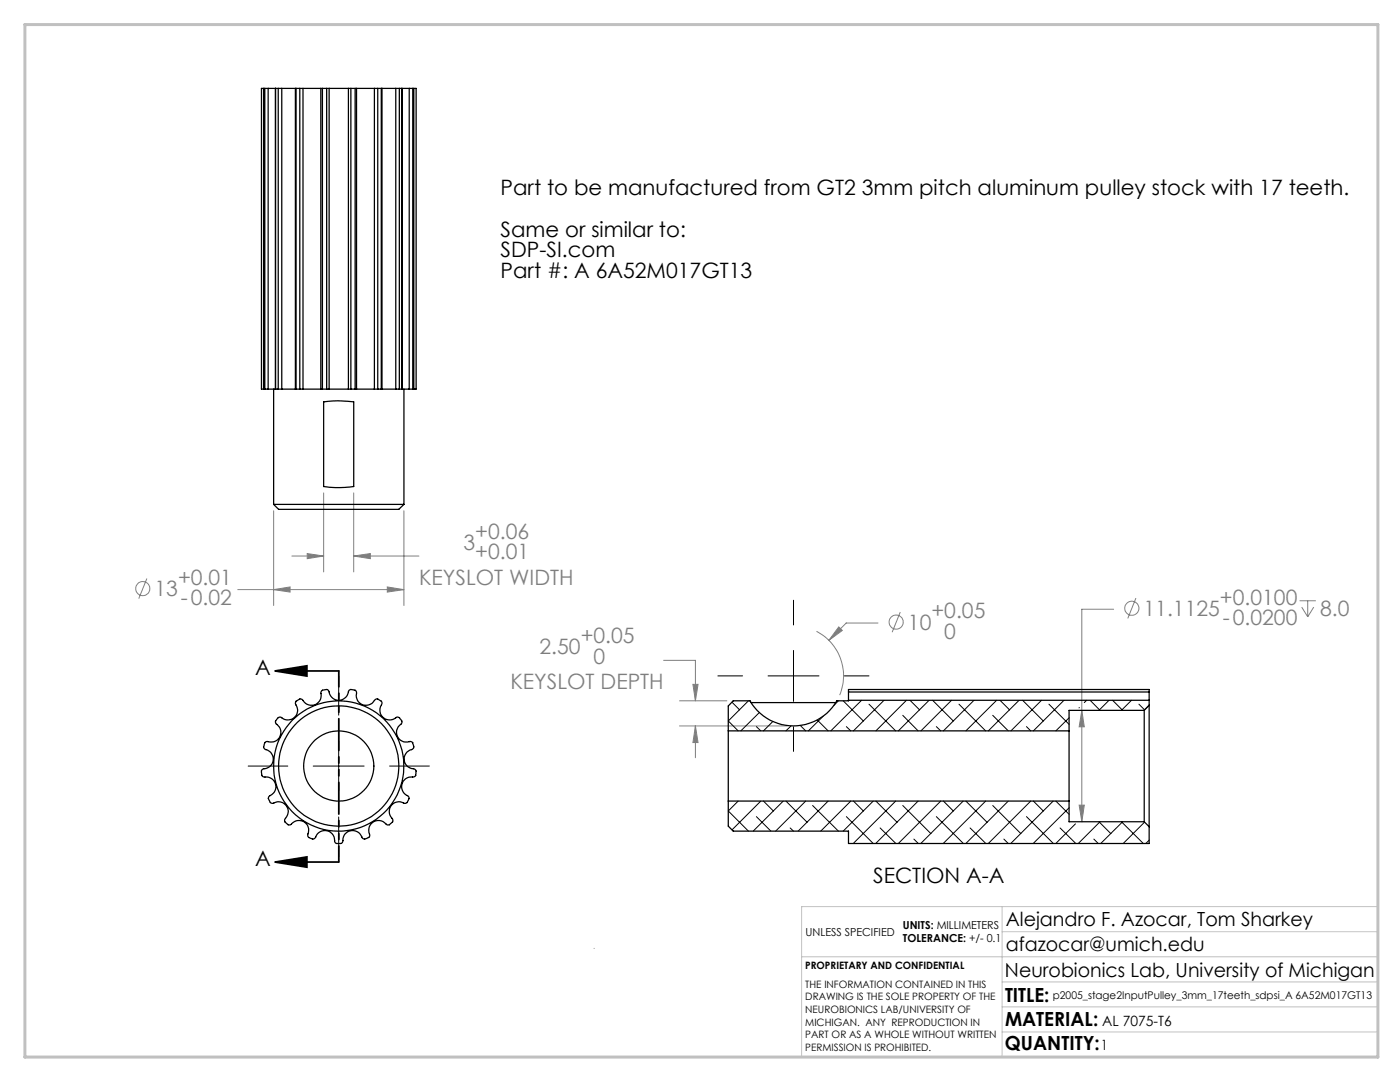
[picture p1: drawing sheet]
<svg xmlns="http://www.w3.org/2000/svg" width="279mm" height="216mm" viewBox="0 0 279 216" stroke-linecap="round" stroke-linejoin="round" font-family="sans-serif">
<g fill="none" stroke="#808080" stroke-width=".2">
<path d="M64.6 98.4v15.7M70.6 98.4v15.7M29.3 115.4l-1.6 4.1M47.4 117.7h33.2M54.6 117.7l3.3-.6v1zM54.6 101.9v18.9M58.2 110.9h6.4M61.3 110.5l3.3 .4-3.3 .6zM70.6 110.9l3.3-.4v1zM70.6 110.9h13M77.3 117.1l3.3 .6-3.3 .4zM80.6 101.9v18.9"/>
<path d="M226.7 119.3l-1.6 4.1M259.4 119.9h3.2M261 119.9v3.2M132.4 131.8h6.4v8M135.6 139.8h9.5M138.3 136.6h1l-.5 3.2zM162.9 126a10 10 0 0 1 4.7 12.7M167.4 125.1l.7 .7-2.7 2zM175.2 124.3h-6.3l-3.5 3.5M179.7 122.1l-1.7 4.1M222.2 121.6h-6.3v42.4M259.8 121.1l1.2 2"/>
<path d="M262.2 121.1l-1.2 2M135.6 144.9h21.5M138.8 144.9v6.3M138.8 144.9l.5 3.3h-1zM215.9 141.7l.5 3.3h-1zM215.4 160.7h1l-.5 3.3z"/>
<circle cx="28.5" cy="117.4" r="1.41"/>
<circle cx="178.8" cy="124.1" r="1.42"/>
<circle cx="225.9" cy="121.4" r="1.41"/>
</g>
<path d="M54.9 133.9l6.3-1v2zM54.9 133.9h12.7M54.9 172l6.3-1v2zM54.9 172h12.7" fill="none" stroke="#000" stroke-width=".35"/>
<path d="M158.4 119.8v4.9M67.6 134.8v7.9M143.3 134.9h4.9M153.3 134.9h10.1M158.4 129.8v10.1M168.5 134.9h4.9M49.5 152.9h7.9M62.5 152.9h10.2M67.6 147.8v10.1M77.8 152.9h7.9M158.4 145v4.9M67.6 163v7.9" fill="none" stroke="#000" stroke-width=".2"/>
<path d="M67.6 133.9v38.1" fill="none" stroke="#000" stroke-width=".35" stroke-dasharray="6.3 1.3 1.3 1.3 1.3 1.3" stroke-dashoffset="3.2"/>
<path d="M118.6 189.2v.1M160 190.9h115M200 185.9h75M200 180.9v30M200 195.9h75M275 180.9h-115v30M200 205.9h75M200 200.9h75" fill="none" stroke="#c0c0c0" stroke-width=".2"/>
<path d="M5 4.9h270v206h-270z" fill="none" stroke="#c0c0c0" stroke-width=".6"/>
<path d="M54.9 133.9l6.3-1v2zM54.9 172l6.3-1v2z" fill="#000"/>
<path d="M167.4 125.1l-2 2.7 2.7-2zM138.3 136.6h1l-.5 3.2zM138.8 144.9l.5 3.3h-1zM215.9 141.7l.5 3.3h-1zM215.4 160.7h1l-.5 3.3zM61.3 110.5l3.3 .4-3.3 .6zM70.6 110.9l3.3-.4v1zM54.6 117.7l3.3-.6v1zM77.3 117.1l3.3 .6-3.3 .4z" fill="#808080"/>
<g fill="none" stroke="#000" stroke-width=".25">
<path d="M52.6 17.6h.2M52.6 17.6h-.4v60h.4M52.6 17.6v60M52.8 17.6h.7M52.8 17.6v60M53.5 17.6h1.5M53.5 17.6v60M55 17.6v60M55 17.6h.1M55 17.6h.5M55.5 17.6h.7M55.5 17.6v60"/>
<path d="M56.2 17.6h2.7M56.2 17.6v60M58.9 17.6h.2M58.9 17.6v60M59.1 17.6h.7M59.1 17.6v60M59.8 17.6h.7M59.8 17.6v60M60.5 17.6h3.5M60.5 17.6v60M64 17.6h.3M64 17.6v60"/>
<path d="M64.3 17.6h.9M64.3 17.6v60M65.2 17.6h.5M65.2 17.6v60M65.7 17.6h3.8M65.7 17.6v60M69.5 17.6h.5M69.5 17.6v60M70 17.6h.9M70 17.6v60M70.9 17.6h.3M70.9 17.6v60"/>
<path d="M71.2 17.6h3.5M71.2 17.6v60M74.7 17.6h.7M74.7 17.6v60M75.4 17.6h.7M75.4 17.6v60M76.1 17.6h.1M76.1 17.6v60M76.2 17.6h2.8M76.2 17.6v60M79 17.6h.7M79 17.6v60"/>
<path d="M79.7 17.6h.5M79.7 17.6v60M80.2 17.6h.1M80.2 17.6v60M80.2 17.6h1.5M81.7 17.6h.7M81.7 17.6v60M82.4 17.6h.2M82.4 17.6v60M82.6 17.6h.4v60h-.4M82.6 17.6v60M52.6 77.6h.2"/>
<path d="M52.8 77.6h.7M53.5 77.6h1.5M54.6 77.6v23M55 77.6h.1M55 77.6h.5M55.5 77.6h.7M56.2 77.6h2.7M58.9 77.6h.2M59.1 77.6h.7M59.8 77.6h.7M60.5 77.6h3.5M64 77.6h.3"/>
<path d="M64.3 77.6h.9M65.2 77.6h.5M65.7 77.6h3.8M69.5 77.6h.5M70 77.6h.9M70.9 77.6h.3M71.2 77.6h3.5M74.7 77.6h.7M75.4 77.6h.7M76.1 77.6h.1M76.2 77.6h2.8M79 77.6h.7"/>
<path d="M79.7 77.6h.5M80.2 77.6h1.5M80.6 77.6v23M81.7 77.6h.7M82.4 77.6h.2M64.6 80.2l2.8-.2 3.2 .2v16.9l-2.8 .2-3.2-.2zM54.6 100.6h26M54.6 100.6l1 1h24l1-1M169.3 139.7v.1h-2.3a10 10 0 0 1-17.3 0h-3.4l-1 1.1v4.9M169.3 138.1v1.6M169.3 138.1v-.5h60v.5M169.3 139.7h60"/>
<path d="M169.3 138.1h60M229.3 138.1v1.6M229.3 139.7v1M55.5 143.3l.5-.2a2.01 2.01 0 0 0 2.8 0 2.01 2.01 0 0 0 .1-2.7 1.12 1.12 0 0 1 1.4-.8 2.02 2.02 0 0 0 2.6 1 2.02 2.02 0 0 0 1.2-2.5 1.09 1.09 0 0 1 1.5-.3 2.03 2.03 0 0 0 2 1.9 2.03 2.03 0 0 0 2-1.9 1.09 1.09 0 0 1 1.5 .2l.1 .2a2.01 2.01 0 0 0 1.2 2.4 2.01 2.01 0 0 0 2.5-1 1.03 1.03 0 0 1 1.3 .9 2.01 2.01 0 0 0 .3 2.7 2.01 2.01 0 0 0 2.7-.1 1.01 1.01 0 0 1 .8 1.4 1.98 1.98 0 0 0-.6 2.6 1.98 1.98 0 0 0 2.6 .9h.1a.92 .92 0 0 1 0 1.6 1.95 1.95 0 0 0-1.4 2.2 1.95 1.95 0 0 0 2 1.6 1.07 1.07 0 0 1-.1 1.6 2.04 2.04 0 0 0-2.4 1.4 2.04 2.04 0 0 0 1.3 2.5 1.03 1.03 0 0 1-.8 1.4 1.99 1.99 0 0 0-2.7 .5 1.99 1.99 0 0 0 .4 2.7 1.05 1.05 0 0 1-1.2 1 2 2 0 0 0-2.7-.5 2 2 0 0 0-.7 2.7 .97 .97 0 0 1-1.6 .4 2 2 0 0 0-2.3-1.3 2 2 0 0 0-1.5 2.2 1.11 1.11 0 0 1-1.6 0 2.03 2.03 0 0 0-1.6-2.2 2.03 2.03 0 0 0-2.4 1.5 .96 .96 0 0 1-1.4-.8 1.99 1.99 0 0 0-.8-2.6 1.99 1.99 0 0 0-2.6 .7 1.03 1.03 0 0 1-1.1-1.2 2.01 2.01 0 0 0 .2-2.7 2.01 2.01 0 0 0-2.7-.4 .97 .97 0 0 1-.6-1.5 1.99 1.99 0 0 0 1.1-2.5 1.99 1.99 0 0 0-2.3-1.3 .95 .95 0 0 1 0-1.6 2 2 0 0 0 1.9-1.9 2 2 0 0 0-1.7-2.1 .98 .98 0 0 1 .6-1.4 2 2 0 0 0 2.5-1.1 2 2 0 0 0-.9-2.6v-.4zM145.3 145.8v14M145.3 159.8v5.1l1 .9h23v2.5h60v-3.3M145.3 159.8h68.1M145.3 145.8h68.1M149.9 140.2h16.9M213.4 145.8v14M213.4 159.8v4.2h15M228.4 141.7v22.3"/>
<path d="M228.4 141.7h-15v4.1M229.3 140.7v24.3M229.3 140.7l-.9 1M228.4 164l.9 1"/>
<circle cx="67.6" cy="152.8" r="12"/>
<circle cx="67.6" cy="152.8" r="13"/>
<circle cx="67.6" cy="152.8" r="7"/>
</g>
<g fill="none" stroke="#000" stroke-width=".2">
<path d="M149.4 139.8l-4.1 4.1 2 1.9M167.3 139.8l-.9 1M168.3 139.8l4 4.1M171.9 139.7l-6.1 6.1M176.4 139.7l-6.1 6.1M180.9 139.7l-6.1 6.1M181.6 139.7l1.9 1.9M185.4 139.7l-6.1 6.1M186.1 139.7l4.2 4.2M189.9 139.7l-6.1 6.1M194.4 139.7l-6.1 6.1M198.9 139.7l-6.1 6.1"/>
<path d="M199.6 139.7l1.9 1.9M203.4 139.7l-6.2 6.1M204.1 139.7l4.1 4.2M207.9 139.7l-6.1 6.1M212.3 139.7l-6.1 6.1M216.9 139.7l-.5 .5M217.6 139.7l1.8 1.9M221.3 139.7l-2 2M222 139.7l2 2M225.8 139.7l-2 2M146.1 140.1l1.5 1.5M147.3 159.8l-2 2 4.1 4"/>
<path d="M151 145l.8 .8M151.6 142.2l-3.8 3.6M151.8 159.8l-5.7 5.8M152.4 159.8l1.9 2M154.2 144l-1.8 1.8M156.3 159.8l-6 6M156.8 159.8l4.3 4.3M157.9 144.9l-1.1 .9M159.7 144.7l1.1 1.1M160.8 159.8l-6 6M163.1 143.7l2.2 2.1M164.3 142.9l-3 2.9"/>
<path d="M165.3 159.8l-6 6M168.9 145l.9 .8M169.8 159.8l-6 6M170.3 159.8l2 2M173.4 140.5l5.4 5.3M174.3 159.8l-6 6M174.8 159.8l4.2 4.3M178.8 159.8l-8.5 8.5M180.2 142.7l3 3.1M183.2 159.8l-8.4 8.5M186.9 145l.8 .8M187.7 159.8l-8.4 8.5"/>
<path d="M188.3 159.8l2 2M191.4 140.5l5.3 5.3M192.2 159.8l-8.4 8.5M192.8 159.8l4.2 4.3M196.7 159.8l-8.5 8.5M198.1 142.7l3.1 3.1M201.2 159.8l-8.4 8.5M204.9 145l.8 .8M205.7 159.8l-8.5 8.5M206.2 159.8l2 2M209.3 140.5l4.1 4M210.2 159.8l-8.5 8.5"/>
<path d="M210.7 159.8l2.7 2.7M213.4 143.2l-2.7 2.6M215.4 141.2l-.1 .1M227.3 140.5l1.1 1.1M229.3 140.7l-1 1M151 162.9l2.8 2.9M157.7 165.2l.7 .6M162.2 160.7l5.1 5.1M168.9 162.9l5.4 5.4M175.6 165.2l3.2 3.1M180.2 160.7l5.6 5.6M182.4 167.4l.9 .9"/>
<path d="M186.9 162.9l5.4 5.4M193.6 165.2l3.1 3.1M198.1 160.7l5.6 5.6M200.3 167.4l.9 .9M204.9 162.9l5.3 5.4M211.6 165.2l3.1 3.1M213.4 161.2l-7.2 7.1M214.6 164.4l-3.9 3.9M218.3 167.4l.9 .9M219.3 164l2.4 2.3M219.5 164l-4.3 4.3M223.8 164l4.4 4.3"/>
<path d="M224 164l-4.3 4.3M228.4 164l-4.2 4.3M229.3 167.6l-.6 .7"/>
</g>
<g font-size="4.2">
<text x="99.9" y="38.9">Part to be manufactured from GT2 3mm pitch aluminum pulley stock with 17 teeth.</text>
<text x="99.9" y="47.2">Same or similar to:</text>
<text x="99.9" y="51.4">SDP-SI.com</text>
<text x="99.9" y="55.5">Part #: A 6A52M017GT13</text>
<text x="50.9" y="134.6">A</text>
<text x="50.9" y="172.7">A</text>
<text x="174.3" y="176.2">SECTION A-A</text>
</g>
<g font-size="4.2" fill="#808080">
<text x="94.8" y="107.5">+0.06</text>
<text x="92.5" y="109.8">3</text>
<text x="94.8" y="111.6">+0.01</text>
<text x="30.8" y="119">13</text>
<text x="35.5" y="116.7">+0.01</text>
<text x="83.6" y="116.7">KEYSLOT WIDTH</text>
<text x="36.1" y="120.8">-0.02</text>
<text x="181.2" y="125.7">10</text>
<text x="185.9" y="123.4">+0.05</text>
<text x="228.2" y="122.9">11.1125</text>
<text x="243.5" y="120.6">+0.0100</text>
<text x="244.1" y="124.7">-0.0200</text>
<text x="263.5" y="122.9">8.0</text>
<text x="107.7" y="130.6">2.50</text>
<text x="115.9" y="128.3">+0.05</text>
<text x="188.5" y="127.5">0</text>
<text x="101.9" y="137.4">KEYSLOT DEPTH</text>
<text x="118.5" y="132.4">0</text>
</g>
<g font-size="3.9">
<text x="200.7" y="184.8">Alejandro F. Azocar, Tom Sharkey</text>
<text x="200.7" y="189.8">afazocar@umich.edu</text>
<text x="200.6" y="194.9">Neurobionics Lab, University of Michigan</text>
<text x="200.6" y="199.8">TITLE:</text>
<text x="200.6" y="209.5">QUANTITY:</text>
<text x="200.6" y="204.6">MATERIAL:</text>
</g>
<g font-size="2.8">
<text x="219.7" y="209.5">1</text>
<text x="220" y="204.6">AL 7075-T6</text>
</g>
<g font-size="2.2">
<text x="180.2" y="185.3">UNITS: MILLIMETERS</text>
<text x="160.8" y="186.8">UNLESS SPECIFIED</text>
<text x="180.2" y="188">TOLERANCE: +/- 0.1</text>
</g>
<text font-size="2.1" x="210.1" y="199.3">p2005_stage2InputPulley_3mm_17teeth_sdpsi_A 6A52M017GT13</text>
<g font-size="2">
<text x="160.7" y="193.4">PROPRIETARY AND CONFIDENTIAL</text>
<text x="160.7" y="197.1">THE INFORMATION CONTAINED IN THIS</text>
<text x="160.7" y="199.6">DRAWING IS THE SOLE PROPERTY OF THE</text>
<text x="160.7" y="202.1">NEUROBIONICS LAB/UNIVERSITY OF</text>
<text x="160.7" y="204.6">MICHIGAN. ANY REPRODUCTION IN</text>
<text x="160.7" y="207.2">PART OR AS A WHOLE WITHOUT WRITTEN</text>
<text x="160.7" y="209.7">PERMISSION IS PROHIBITED.</text>
</g>
</svg>
